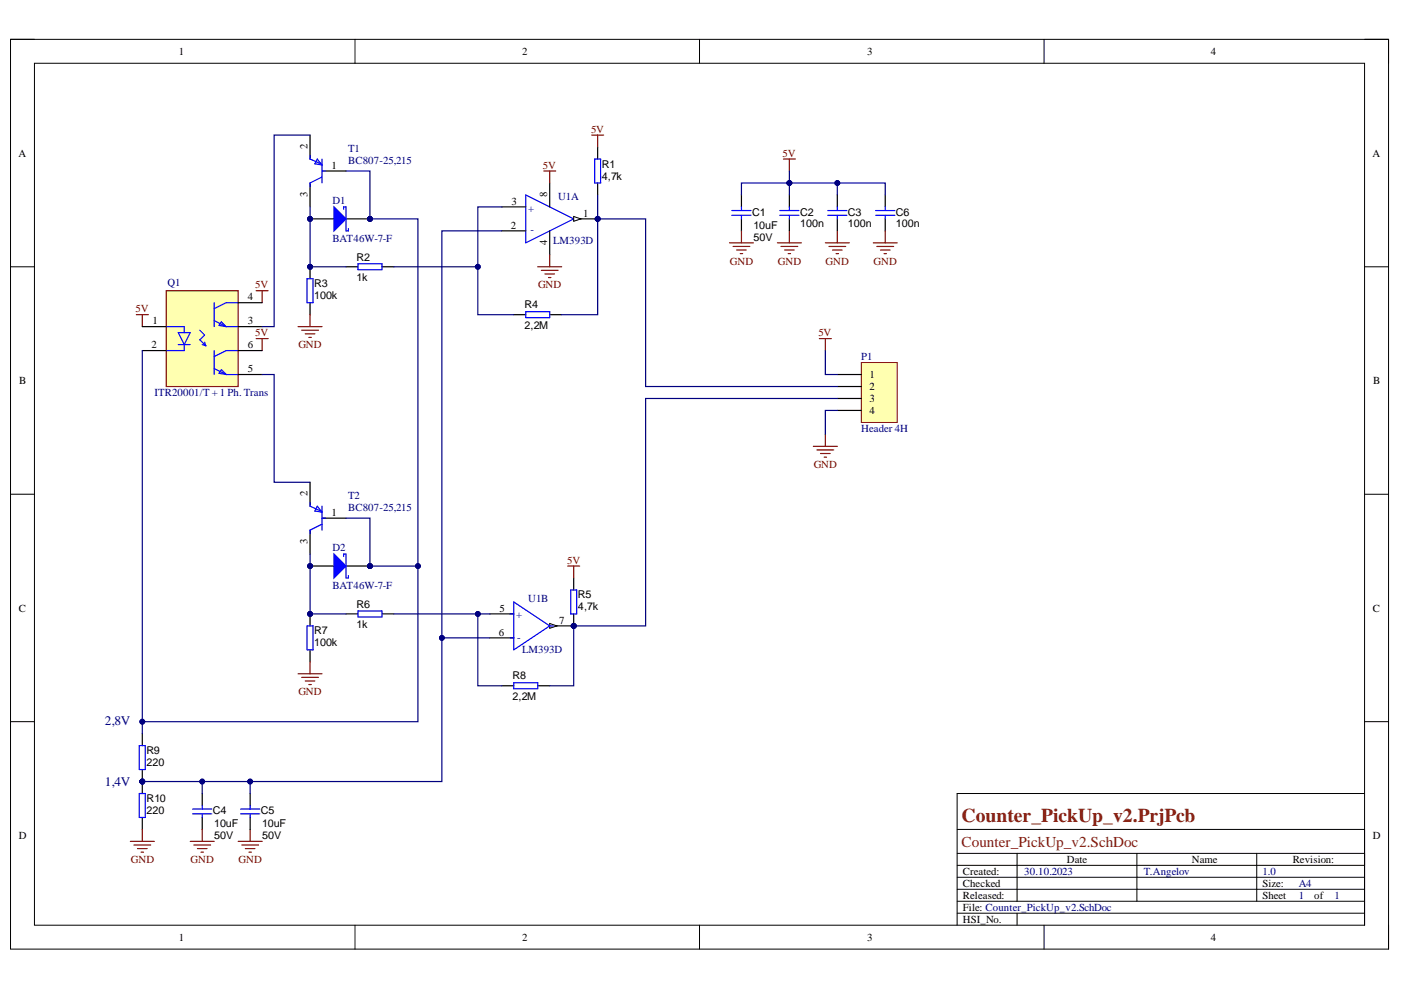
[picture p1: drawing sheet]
# Altium project Counter_PickUp_v2.PrjPcb
author: T.Angelov; Created: 30.10.2023; date: 30.10.2023; revision: 1.0
1 sheet, 23 parts. Net scope: global (net labels, ports and power ports of the same name join across sheets).
Board file: Counter_PickUp_v2.PcbDoc

## Sheet Counter_PickUp_v2.SchDoc
size A4; SPICEModelCacheEMTSWJOG: <root> / <DocumentId>EMTSWJOG</DocumentId> / <CacheFrame Number="0"> / <Model Name="cap" Kind="MDL"> / <Text>*Default semiconductor capacitor / .MODEL CAP C()</Text> / </Model> / </CacheFrame> / </root>; ENG_APP_DATE: --/--/--; DSN_APP_DATE: --/--/--; CHK_APP_DATE: --/--/--; Author: T.Angelov; Organization: MAHLE International GmbH; Address1: Pragstr. 26 - 46; Address2: 70376 Stuttgart; Address3: Germany; Revision: 1.0; SheetNumber: 1; SheetTotal: 1

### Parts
C1  value 10uF  Value1: 50V  [1206_180]
C2  value 100n  [0805_HV]
C3  value 100n  [0805_HV]
C4  value 10uF  Value1: 50V  [1206_180]
C5  value 10uF  Value1: 50V  [1206_180]
C6  value 100n  [0805_HV]
D1  BAT46W-7-F  [SOD-123-2_V]
D2  BAT46W-7-F  [SOD-123-2_V]
P1  Header 4H  [HDR1X4H]
Q1  Photo_T  [Photo_T]  (value not drawn)
R1  value 4,7k  [0805_HV]
R2  value 1k  [0805_HV]
R3  value 100k  [0805_HV]
R4  value 2,2M  [0805_HV]
R5  value 4,7k  [0805_HV]
R6  value 1k  [0805_HV]
R7  value 100k  [0805_HV]
R8  value 2,2M  [0805_HV]
R9  value 220  [0805_HV]
R10  value 220  [0805_HV]
T1  BC807-25,215  [SOT23_0]
T2  BC807-25,215  [SOT23_0]
U1  LM393D  [SO8_IPC_A]  (parts A,B of 2)

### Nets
5V: C1.1 C2.2 C3.2 C6.2 P1.1 Q1.1(1_ANODE) Q1.4(C) Q1.6(C) R1.1 R5.1 U1.8(Vcc+)
GND: C1.2 C2.1 C3.1 C4.2 C5.2 C6.1 P1.4 R3.2 R7.2 R10.1 U1.4(Vcc-)
NetC4_1: C4.1 C5.1 R9.1 R10.2 U1.2(In1-) U1.6(In2-)
NetD1_1: D1.1(A) R2.1 R3.1 T1.3(C)
NetD1_2: D1.2(K) D2.2(K) Q1.2(1_CATHODE) R9.2 T1.1(B) T2.1(B)
NetD2_1: D2.1(A) R6.1 R7.1 T2.3(C)
NetP1_2: P1.2 R1.2 R4.1 U1.1(Out1)
NetP1_3: P1.3 R5.2 R8.1 U1.7(Out2)
NetQ1_3: Q1.3(E) T1.2(E)
NetQ1_5: Q1.5(E) T2.2(E)
NetR2_2: R2.2 R4.2 U1.3(In1+)
NetR6_2: R6.2 R8.2 U1.5(In2+)

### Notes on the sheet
- (near Q1) ITR20001/T + 1 Ph. Trans
- (near R9) 2,8V
- 1,4V
